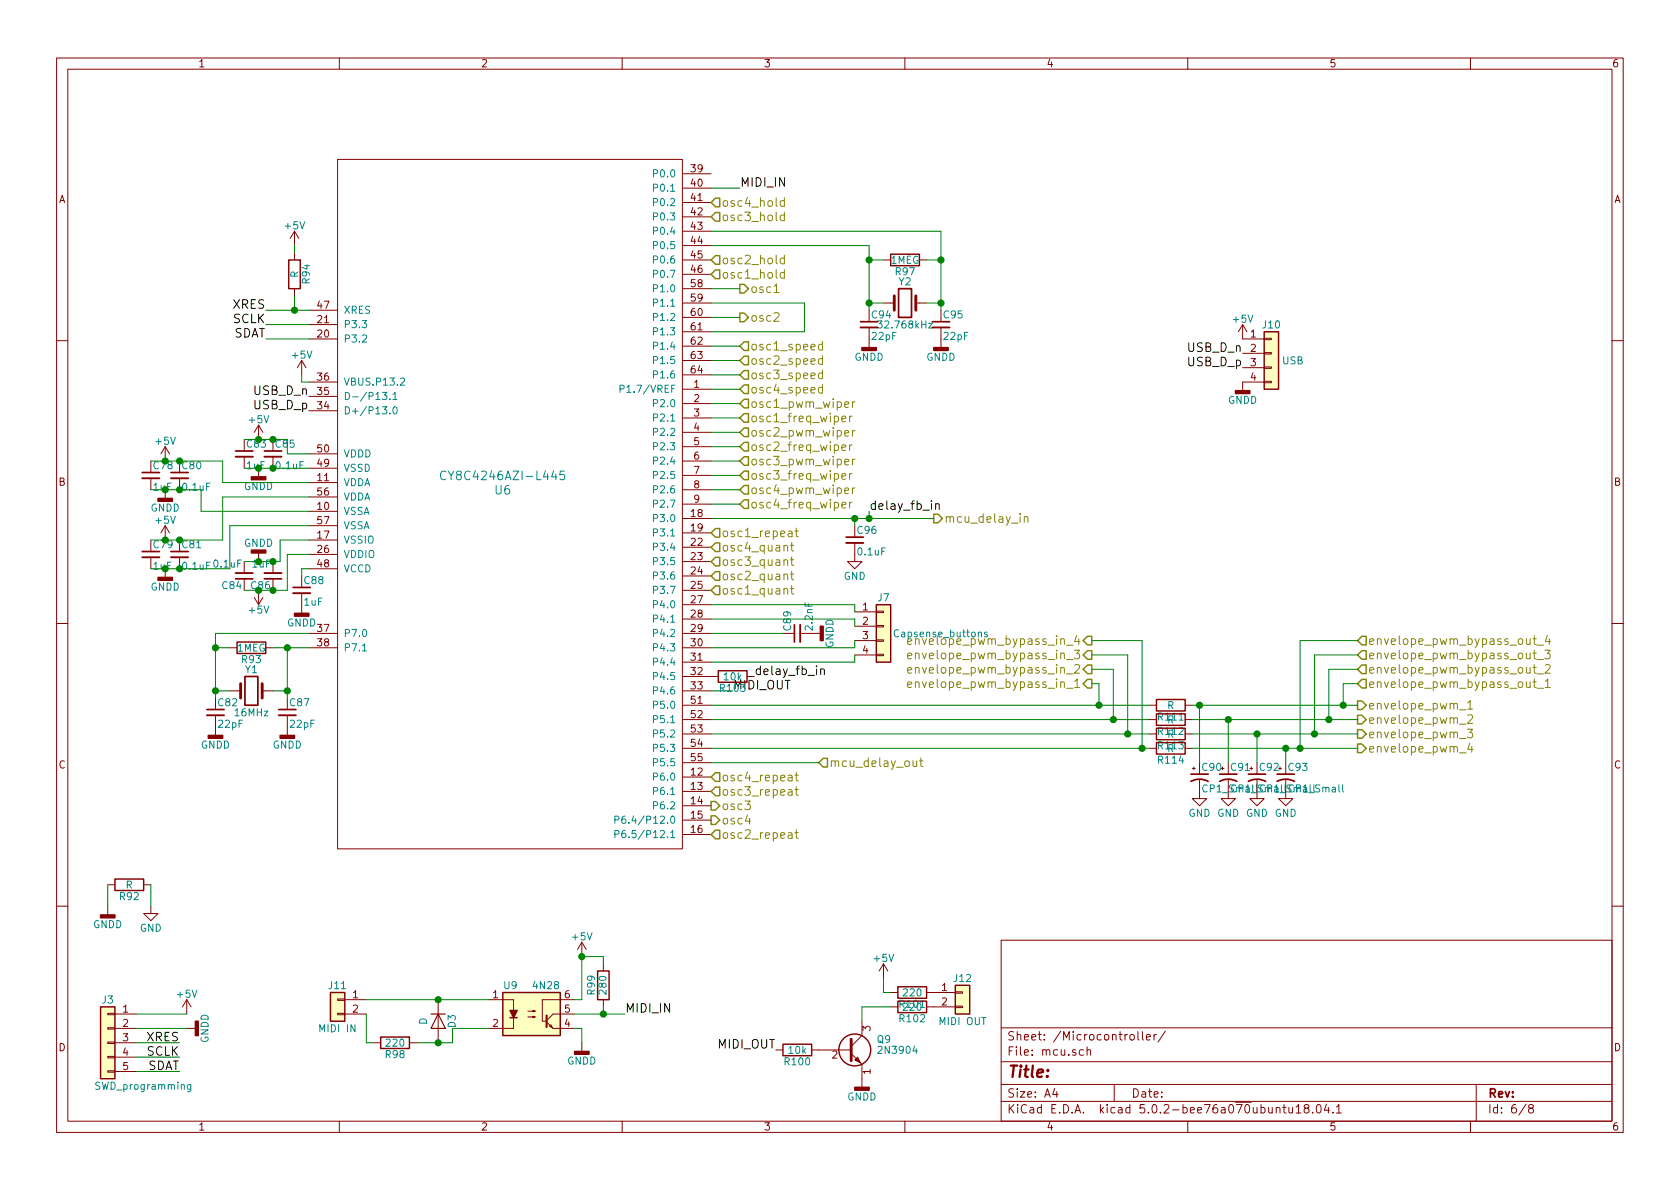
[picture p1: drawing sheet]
EESchema Schematic File Version 2
LIBS:power
LIBS:device
LIBS:switches
LIBS:relays
LIBS:motors
LIBS:transistors
LIBS:conn
LIBS:linear
LIBS:regul
LIBS:74xx
LIBS:cmos4000
LIBS:adc-dac
LIBS:memory
LIBS:xilinx
LIBS:microcontrollers
LIBS:dsp
LIBS:microchip
LIBS:analog_switches
LIBS:motorola
LIBS:texas
LIBS:intel
LIBS:audio
LIBS:interface
LIBS:digital-audio
LIBS:philips
LIBS:display
LIBS:cypress
LIBS:siliconi
LIBS:opto
LIBS:atmel
LIBS:contrib
LIBS:valves
LIBS:dk_Addressable-Specialty
LIBS:dk_Alarms-Buzzers-and-Sirens
LIBS:dk_Automotive-Relays
LIBS:dk_Balun
LIBS:dk_Barrel-Audio-Connectors
LIBS:dk_Battery-Holders-Clips-Contacts
LIBS:dk_Clock-Timing-Clock-Generators-PLLs-Frequency-Synthesizers
LIBS:dk_Clock-Timing-Programmable-Timers-and-Oscillators
LIBS:dk_Clock-Timing-Real-Time-Clocks
LIBS:dk_Coaxial-Connectors-RF
LIBS:dk_Current-Sensors
LIBS:dk_Data-Acquisition-ADCs-DACs-Special-Purpose
LIBS:dk_Data-Acquisition-Analog-to-Digital-Converters-ADC
LIBS:dk_Data-Acquisition-Digital-Potentiometers
LIBS:dk_Data-Acquisition-Digital-to-Analog-Converters-DAC
LIBS:dk_Data-Acquisition-Touch-Screen-Controllers
LIBS:dk_DC-DC-Converters
LIBS:dk_Digital-Isolators
LIBS:dk_Diodes-Bridge-Rectifiers
LIBS:dk_Diodes-Rectifiers-Arrays
LIBS:dk_Diodes-Rectifiers-Single
LIBS:dk_Diodes-Zener-Single
LIBS:dk_Display-Modules-LCD-OLED-Graphic
LIBS:dk_Display-Modules-LED-Character-and-Numeric
LIBS:dk_D-Sub-Connectors
LIBS:dk_Embedded-Microcontrollers
LIBS:dk_Encoders
LIBS:dk_Evaluation-Boards-Sensors
LIBS:dk_Ferrite-Beads-and-Chips
LIBS:dk_Fixed-Inductors
LIBS:dk_Fuses
LIBS:dk_Gas-Sensors
LIBS:dk_Humidity-Moisture-Sensors
LIBS:dk_Image-Sensors-Camera
LIBS:dk_Infrared-UV-Visible-Emitters
LIBS:dk_Inrush-Current-Limiters-ICL
LIBS:dk_Interface-Analog-Switches-Multiplexers-Demultiplexers
LIBS:dk_Interface-Analog-Switches-Special-Purpose
LIBS:dk_Interface-Controllers
LIBS:dk_Interface-Drivers-Receivers-Transceivers
LIBS:dk_Interface-I-O-Expanders
LIBS:dk_Interface-Modules
LIBS:dk_Interface-Sensor-and-Detector-Interfaces
LIBS:dk_Interface-Sensor-Capacitive-Touch
LIBS:dk_Interface-Specialized
LIBS:dk_LED-Indication-Discrete
LIBS:dk_LEDs-Circuit-Board-Indicators-Arrays-Light-Bars-Bar-Graphs
LIBS:dk_Linear-Amplifiers-Audio
LIBS:dk_Linear-Amplifiers-Instrumentation-OP-Amps-Buffer-Amps
LIBS:dk_Linear-Comparators
LIBS:dk_Logic-Buffers-Drivers-Receivers-Transceivers
LIBS:dk_Logic-Flip-Flops
LIBS:dk_Logic-Gates-and-Inverters
LIBS:dk_Logic-Multivibrators
LIBS:dk_Logic-Shift-Registers
LIBS:dk_Logic-Signal-Switches-Multiplexers-Decoders
LIBS:dk_Logic-Translators-Level-Shifters
LIBS:dk_Magnetic-Sensors-Compass-Magnetic-Field-Modules
LIBS:dk_Magnetic-Sensors-Linear-Compass-ICs
LIBS:dk_Magnetic-Sensors-Switches-Solid-State
LIBS:dk_Memory
LIBS:dk_Memory-Connectors-PC-Card-Sockets
LIBS:dk_Microphones
LIBS:dk_Modular-Connectors-Jacks
LIBS:dk_Modular-Connectors-Jacks-With-Magnetics
LIBS:dk_Motion-Sensors-Accelerometers
LIBS:dk_Motion-Sensors-IMUs-Inertial-Measurement-Units
LIBS:dk_Motion-Sensors-Tilt-Switches
LIBS:dk_Navigation-Switches-Joystick
LIBS:dk_Optical-Sensors-Ambient-Light-IR-UV-Sensors
LIBS:dk_Optical-Sensors-Photo-Detectors-Remote-Receiver
LIBS:dk_Optical-Sensors-Photodiodes
LIBS:dk_Optical-Sensors-Phototransistors
LIBS:dk_Optical-Sensors-Reflective-Analog-Output
LIBS:dk_Optoisolators-Logic-Output
LIBS:dk_Optoisolators-Transistor-Photovoltaic-Output
LIBS:dk_Optoisolators-Triac-SCR-Output
LIBS:dk_Oscillators
LIBS:dk_PMIC-AC-DC-Converters-Offline-Switchers
LIBS:dk_PMIC-Battery-Chargers
LIBS:dk_PMIC-Battery-Management
LIBS:dk_PMIC-Current-Regulation-Management
LIBS:dk_PMIC-Full-Half-Bridge-Drivers
LIBS:dk_PMIC-Gate-Drivers
LIBS:dk_PMIC-LED-Drivers
LIBS:dk_PMIC-Motor-Drivers-Controllers
LIBS:dk_PMIC-OR-Controllers-Ideal-Diodes
LIBS:dk_PMIC-Power-Distribution-Switches-Load-Drivers
LIBS:dk_PMIC-Power-Management-Specialized
LIBS:dk_PMIC-RMS-to-DC-Converters
LIBS:dk_PMIC-Supervisors
LIBS:dk_PMIC-Thermal-Management
LIBS:dk_PMIC-V-F-and-F-V-Converters
LIBS:dk_PMIC-Voltage-Reference
LIBS:dk_PMIC-Voltage-Regulators-DC-DC-Switching-Controllers
LIBS:dk_PMIC-Voltage-Regulators-DC-DC-Switching-Regulators
LIBS:dk_PMIC-Voltage-Regulators-Linear
LIBS:dk_PMIC-Voltage-Regulators-Special-Purpose
LIBS:dk_Power-Relays-Over-2-Amps
LIBS:dk_Pressure-Sensors-Transducers
LIBS:dk_Pushbutton-Switches
LIBS:dk_Rectangular-Connectors-Headers-Male-Pins
LIBS:dk_Reed-Relays
LIBS:dk_Resistor-Networks-Arrays
LIBS:dk_RF-Amplifiers
LIBS:dk_RF-Antennas
LIBS:dk_RF-Demodulators
LIBS:dk_RF-Detectors
LIBS:dk_RF-Evaluation-and-Development-Kits-Boards
LIBS:dk_RFID-RF-Access-Monitoring-ICs
LIBS:dk_RF-Receivers
LIBS:dk_RF-Switches
LIBS:dk_RF-Transceiver-ICs
LIBS:dk_RF-Transceiver-Modules
LIBS:dk_RF-Transmitters
LIBS:dk_Rotary-Potentiometers-Rheostats
LIBS:dk_Sensors-Transducers_Accessories
LIBS:dk_Signal-Relays-Up-to-2-Amps
LIBS:dk_Slide-Switches
LIBS:dk_Solid-State-Relays
LIBS:dk_Specialized-ICs
LIBS:dk_Specialized-Sensors
LIBS:dk_Surge-Suppression-ICs
LIBS:dk_Tactile-Switches
LIBS:dk_Temperature-Sensors-Analog-and-Digital-Output
LIBS:dk_Thermal-Cutoffs-Thermal-Fuses
LIBS:dk_Thyristors-DIACs-SIDACs
LIBS:dk_Thyristors-SCRs
LIBS:dk_Thyristors-TRIACs
LIBS:dk_Toggle-Switches
LIBS:dk_Transistors-Bipolar-BJT-Arrays
LIBS:dk_Transistors-Bipolar-BJT-RF
LIBS:dk_Transistors-Bipolar-BJT-Single
LIBS:dk_Transistors-Bipolar-BJT-Single-Pre-Biased
LIBS:dk_Transistors-FETs-MOSFETs-Arrays
LIBS:dk_Transistors-FETs-MOSFETs-RF
LIBS:dk_Transistors-FETs-MOSFETs-Single
LIBS:dk_Transistors-JFETs
LIBS:dk_Trimmer-Potentiometers
LIBS:dk_TVS-Diodes
LIBS:dk_TVS-Mixed-Technology
LIBS:dk_USB-DVI-HDMI-Connectors
LIBS:synth_psoc-cache
LIBS:synth_psoc
EELAYER 25 0
EELAYER END
$Descr A4 11693 8268
encoding utf-8
Sheet 6 8
Title ""
Date ""
Rev ""
Comp ""
Comment1 ""
Comment2 ""
Comment3 ""
Comment4 ""
$EndDescr
Text HLabel 5150 2000 2    60   Output ~ 0
osc1
Text HLabel 5150 2200 2    60   Output ~ 0
osc2
Text HLabel 4950 5600 2    60   Output ~ 0
osc3
Text HLabel 4950 5700 2    60   Output ~ 0
osc4
$Comp
L Conn_01x05 J3
U 1 1
P 750 7250
F 0 "J3" H 750 7550 50  0000 C CNN
F 1 "SWD_programming" H 500 6950 50  0000 C CNN
F 2 "Pin_Headers:Pin_Header_Straight_1x05_Pitch2.54mm" H 750 7250 50  0001 C CNN
F 3 "" H 750 7250 50  0001 C CNN
	1    750  7250
	-1   0    0    -1  
$EndComp
$Comp
L GNDD #PWR085
U 1 1
P 1300 7150
F 0 "#PWR085" H 1300 6900 50  0001 C CNN
F 1 "GNDD" H 1300 7025 50  0000 C CNN
F 2 "" H 1300 7150 50  0001 C CNN
F 3 "" H 1300 7150 50  0001 C CNN
	1    1300 7150
	0    -1   1    0   
$EndComp
Text Label 1250 7250 2    60   ~ 0
XRES
Text Label 1250 7350 2    60   ~ 0
SCLK
Text Label 1250 7450 2    60   ~ 0
SDAT
Text Label 1850 2150 2    60   ~ 0
XRES
Text Label 1850 2250 2    60   ~ 0
SCLK
Text Label 1850 2350 2    60   ~ 0
SDAT
$Comp
L Crystal Y1
U 1 1
P 1750 4800
F 0 "Y1" H 1750 4950 50  0000 C CNN
F 1 "16MHz" H 1750 4650 50  0000 C CNN
F 2 "Crystals:Crystal_SMD_HC49-SD_HandSoldering" H 1750 4800 50  0001 C CNN
F 3 "" H 1750 4800 50  0001 C CNN
	1    1750 4800
	1    0    0    -1  
$EndComp
$Comp
L R R93
U 1 1
P 1750 4500
F 0 "R93" V 1830 4500 50  0000 C CNN
F 1 "1MEG" V 1750 4500 50  0000 C CNN
F 2 "digikey-footprints:0805" V 1680 4500 50  0001 C CNN
F 3 "" H 1750 4500 50  0001 C CNN
	1    1750 4500
	0    1    1    0   
$EndComp
$Comp
L C_Small C87
U 1 1
P 2000 4950
F 0 "C87" H 2010 5020 50  0000 L CNN
F 1 "22pF" H 2010 4870 50  0000 L CNN
F 2 "digikey-footprints:0805" H 2000 4950 50  0001 C CNN
F 3 "" H 2000 4950 50  0001 C CNN
	1    2000 4950
	1    0    0    -1  
$EndComp
$Comp
L C_Small C82
U 1 1
P 1500 4950
F 0 "C82" H 1510 5020 50  0000 L CNN
F 1 "22pF" H 1510 4870 50  0000 L CNN
F 2 "digikey-footprints:0805" H 1500 4950 50  0001 C CNN
F 3 "" H 1500 4950 50  0001 C CNN
	1    1500 4950
	1    0    0    -1  
$EndComp
$Comp
L GNDD #PWR086
U 1 1
P 1500 5050
F 0 "#PWR086" H 1500 4800 50  0001 C CNN
F 1 "GNDD" H 1500 4925 50  0000 C CNN
F 2 "" H 1500 5050 50  0001 C CNN
F 3 "" H 1500 5050 50  0001 C CNN
	1    1500 5050
	1    0    0    -1  
$EndComp
$Comp
L GNDD #PWR087
U 1 1
P 2000 5050
F 0 "#PWR087" H 2000 4800 50  0001 C CNN
F 1 "GNDD" H 2000 4925 50  0000 C CNN
F 2 "" H 2000 5050 50  0001 C CNN
F 3 "" H 2000 5050 50  0001 C CNN
	1    2000 5050
	1    0    0    -1  
$EndComp
$Comp
L CY8C4246AZI-L445 U6
U 1 1
P 3550 3350
F 0 "U6" H 3600 3300 60  0000 C CNN
F 1 "CY8C4246AZI-L445" H 3600 3400 60  0000 C CNN
F 2 "digikey-footprints:LQFP-64_10x10mm" H 3650 3300 60  0001 C CNN
F 3 "" H 3650 3300 60  0000 C CNN
	1    3550 3350
	-1   0    0    -1  
$EndComp
Text HLabel 9450 4900 2    60   Output ~ 0
envelope_pwm_1
Text HLabel 9450 5000 2    60   Output ~ 0
envelope_pwm_2
Text HLabel 9450 5100 2    60   Output ~ 0
envelope_pwm_3
Text HLabel 9450 5200 2    60   Output ~ 0
envelope_pwm_4
$Comp
L GNDD #PWR088
U 1 1
P 1800 3250
F 0 "#PWR088" H 1800 3000 50  0001 C CNN
F 1 "GNDD" H 1800 3125 50  0000 C CNN
F 2 "" H 1800 3250 50  0001 C CNN
F 3 "" H 1800 3250 50  0001 C CNN
	1    1800 3250
	-1   0    0    -1  
$EndComp
$Comp
L GNDD #PWR089
U 1 1
P 750 6300
F 0 "#PWR089" H 750 6050 50  0001 C CNN
F 1 "GNDD" H 750 6175 50  0000 C CNN
F 2 "" H 750 6300 50  0001 C CNN
F 3 "" H 750 6300 50  0001 C CNN
	1    750  6300
	-1   0    0    -1  
$EndComp
$Comp
L GND #PWR090
U 1 1
P 1050 6300
F 0 "#PWR090" H 1050 6050 50  0001 C CNN
F 1 "GND" H 1050 6150 50  0000 C CNN
F 2 "" H 1050 6300 50  0001 C CNN
F 3 "" H 1050 6300 50  0001 C CNN
	1    1050 6300
	1    0    0    -1  
$EndComp
$Comp
L R R92
U 1 1
P 900 6150
F 0 "R92" V 980 6150 50  0000 C CNN
F 1 "R" V 900 6150 50  0000 C CNN
F 2 "digikey-footprints:0805" V 830 6150 50  0001 C CNN
F 3 "" H 900 6150 50  0001 C CNN
	1    900  6150
	0    1    1    0   
$EndComp
$Comp
L R R94
U 1 1
P 2050 1900
F 0 "R94" V 2130 1900 50  0000 C CNN
F 1 "R" V 2050 1900 50  0000 C CNN
F 2 "digikey-footprints:0805" V 1980 1900 50  0001 C CNN
F 3 "" H 2050 1900 50  0001 C CNN
	1    2050 1900
	1    0    0    -1  
$EndComp
$Comp
L C_Small C85
U 1 1
P 1900 3150
F 0 "C85" H 1910 3220 50  0000 L CNN
F 1 "0.1uF" H 1910 3070 50  0000 L CNN
F 2 "digikey-footprints:0805" H 1900 3150 50  0001 C CNN
F 3 "" H 1900 3150 50  0001 C CNN
	1    1900 3150
	1    0    0    -1  
$EndComp
$Comp
L C_Small C83
U 1 1
P 1700 3150
F 0 "C83" H 1710 3220 50  0000 L CNN
F 1 "1uF" H 1710 3070 50  0000 L CNN
F 2 "digikey-footprints:0805" H 1700 3150 50  0001 C CNN
F 3 "" H 1700 3150 50  0001 C CNN
	1    1700 3150
	1    0    0    -1  
$EndComp
$Comp
L C_Small C88
U 1 1
P 2100 4100
F 0 "C88" H 2110 4170 50  0000 L CNN
F 1 "1uF" H 2110 4020 50  0000 L CNN
F 2 "digikey-footprints:0805" H 2100 4100 50  0001 C CNN
F 3 "" H 2100 4100 50  0001 C CNN
	1    2100 4100
	1    0    0    -1  
$EndComp
$Comp
L GNDD #PWR091
U 1 1
P 2100 4200
F 0 "#PWR091" H 2100 3950 50  0001 C CNN
F 1 "GNDD" H 2100 4075 50  0000 C CNN
F 2 "" H 2100 4200 50  0001 C CNN
F 3 "" H 2100 4200 50  0001 C CNN
	1    2100 4200
	-1   0    0    -1  
$EndComp
$Comp
L GNDD #PWR092
U 1 1
P 1150 3950
F 0 "#PWR092" H 1150 3700 50  0001 C CNN
F 1 "GNDD" H 1150 3825 50  0000 C CNN
F 2 "" H 1150 3950 50  0001 C CNN
F 3 "" H 1150 3950 50  0001 C CNN
	1    1150 3950
	-1   0    0    -1  
$EndComp
$Comp
L C_Small C81
U 1 1
P 1250 3850
F 0 "C81" H 1260 3920 50  0000 L CNN
F 1 "0.1uF" H 1260 3770 50  0000 L CNN
F 2 "digikey-footprints:0805" H 1250 3850 50  0001 C CNN
F 3 "" H 1250 3850 50  0001 C CNN
	1    1250 3850
	1    0    0    -1  
$EndComp
$Comp
L C_Small C79
U 1 1
P 1050 3850
F 0 "C79" H 1060 3920 50  0000 L CNN
F 1 "1uF" H 1060 3770 50  0000 L CNN
F 2 "digikey-footprints:0805" H 1050 3850 50  0001 C CNN
F 3 "" H 1050 3850 50  0001 C CNN
	1    1050 3850
	1    0    0    -1  
$EndComp
$Comp
L GNDD #PWR093
U 1 1
P 1150 3400
F 0 "#PWR093" H 1150 3150 50  0001 C CNN
F 1 "GNDD" H 1150 3275 50  0000 C CNN
F 2 "" H 1150 3400 50  0001 C CNN
F 3 "" H 1150 3400 50  0001 C CNN
	1    1150 3400
	-1   0    0    -1  
$EndComp
$Comp
L C_Small C80
U 1 1
P 1250 3300
F 0 "C80" H 1260 3370 50  0000 L CNN
F 1 "0.1uF" H 1260 3220 50  0000 L CNN
F 2 "digikey-footprints:0805" H 1250 3300 50  0001 C CNN
F 3 "" H 1250 3300 50  0001 C CNN
	1    1250 3300
	1    0    0    -1  
$EndComp
$Comp
L C_Small C78
U 1 1
P 1050 3300
F 0 "C78" H 1060 3370 50  0000 L CNN
F 1 "1uF" H 1060 3220 50  0000 L CNN
F 2 "digikey-footprints:0805" H 1050 3300 50  0001 C CNN
F 3 "" H 1050 3300 50  0001 C CNN
	1    1050 3300
	1    0    0    -1  
$EndComp
$Comp
L GNDD #PWR094
U 1 1
P 1800 3900
F 0 "#PWR094" H 1800 3650 50  0001 C CNN
F 1 "GNDD" H 1800 3775 50  0000 C CNN
F 2 "" H 1800 3900 50  0001 C CNN
F 3 "" H 1800 3900 50  0001 C CNN
	1    1800 3900
	1    0    0    1   
$EndComp
$Comp
L C_Small C84
U 1 1
P 1700 4000
F 0 "C84" H 1710 4070 50  0000 L CNN
F 1 "0.1uF" H 1710 3920 50  0000 L CNN
F 2 "digikey-footprints:0805" H 1700 4000 50  0001 C CNN
F 3 "" H 1700 4000 50  0001 C CNN
	1    1700 4000
	-1   0    0    1   
$EndComp
$Comp
L C_Small C86
U 1 1
P 1900 4000
F 0 "C86" H 1910 4070 50  0000 L CNN
F 1 "1uF" H 1910 3920 50  0000 L CNN
F 2 "digikey-footprints:0805" H 1900 4000 50  0001 C CNN
F 3 "" H 1900 4000 50  0001 C CNN
	1    1900 4000
	-1   0    0    1   
$EndComp
$Comp
L C_Small C89
U 1 1
P 5550 4400
F 0 "C89" H 5560 4470 50  0000 L CNN
F 1 "2.2nF" H 5560 4320 50  0000 L CNN
F 2 "digikey-footprints:0805" H 5550 4400 50  0001 C CNN
F 3 "" H 5550 4400 50  0001 C CNN
	1    5550 4400
	0    -1   -1   0   
$EndComp
$Comp
L GNDD #PWR095
U 1 1
P 5650 4400
F 0 "#PWR095" H 5650 4150 50  0001 C CNN
F 1 "GNDD" H 5650 4275 50  0000 C CNN
F 2 "" H 5650 4400 50  0001 C CNN
F 3 "" H 5650 4400 50  0001 C CNN
	1    5650 4400
	0    -1   1    0   
$EndComp
$Comp
L +5V #PWR096
U 1 1
P 2050 1700
F 0 "#PWR096" H 2050 1550 50  0001 C CNN
F 1 "+5V" H 2050 1840 50  0000 C CNN
F 2 "" H 2050 1700 50  0001 C CNN
F 3 "" H 2050 1700 50  0001 C CNN
	1    2050 1700
	1    0    0    -1  
$EndComp
$Comp
L +5V #PWR097
U 1 1
P 1150 3200
F 0 "#PWR097" H 1150 3050 50  0001 C CNN
F 1 "+5V" H 1150 3340 50  0000 C CNN
F 2 "" H 1150 3200 50  0001 C CNN
F 3 "" H 1150 3200 50  0001 C CNN
	1    1150 3200
	1    0    0    -1  
$EndComp
$Comp
L +5V #PWR098
U 1 1
P 1800 3050
F 0 "#PWR098" H 1800 2900 50  0001 C CNN
F 1 "+5V" H 1800 3190 50  0000 C CNN
F 2 "" H 1800 3050 50  0001 C CNN
F 3 "" H 1800 3050 50  0001 C CNN
	1    1800 3050
	1    0    0    -1  
$EndComp
$Comp
L +5V #PWR099
U 1 1
P 1150 3750
F 0 "#PWR099" H 1150 3600 50  0001 C CNN
F 1 "+5V" H 1150 3890 50  0000 C CNN
F 2 "" H 1150 3750 50  0001 C CNN
F 3 "" H 1150 3750 50  0001 C CNN
	1    1150 3750
	1    0    0    -1  
$EndComp
$Comp
L +5V #PWR0100
U 1 1
P 1800 4100
F 0 "#PWR0100" H 1800 3950 50  0001 C CNN
F 1 "+5V" H 1800 4240 50  0000 C CNN
F 2 "" H 1800 4100 50  0001 C CNN
F 3 "" H 1800 4100 50  0001 C CNN
	1    1800 4100
	-1   0    0    1   
$EndComp
$Comp
L +5V #PWR0101
U 1 1
P 1300 7050
F 0 "#PWR0101" H 1300 6900 50  0001 C CNN
F 1 "+5V" H 1300 7190 50  0000 C CNN
F 2 "" H 1300 7050 50  0001 C CNN
F 3 "" H 1300 7050 50  0001 C CNN
	1    1300 7050
	1    0    0    -1  
$EndComp
$Comp
L R R111
U 1 1
P 8150 4900
F 0 "R111" V 8230 4900 50  0000 C CNN
F 1 "R" V 8150 4900 50  0000 C CNN
F 2 "digikey-footprints:0805" V 8080 4900 50  0001 C CNN
F 3 "" H 8150 4900 50  0001 C CNN
	1    8150 4900
	0    1    1    0   
$EndComp
$Comp
L R R112
U 1 1
P 8150 5000
F 0 "R112" V 8230 5000 50  0000 C CNN
F 1 "R" V 8150 5000 50  0000 C CNN
F 2 "digikey-footprints:0805" V 8080 5000 50  0001 C CNN
F 3 "" H 8150 5000 50  0001 C CNN
	1    8150 5000
	0    1    1    0   
$EndComp
$Comp
L R R113
U 1 1
P 8150 5100
F 0 "R113" V 8230 5100 50  0000 C CNN
F 1 "R" V 8150 5100 50  0000 C CNN
F 2 "digikey-footprints:0805" V 8080 5100 50  0001 C CNN
F 3 "" H 8150 5100 50  0001 C CNN
	1    8150 5100
	0    1    1    0   
$EndComp
$Comp
L R R114
U 1 1
P 8150 5200
F 0 "R114" V 8230 5200 50  0000 C CNN
F 1 "R" V 8150 5200 50  0000 C CNN
F 2 "digikey-footprints:0805" V 8080 5200 50  0001 C CNN
F 3 "" H 8150 5200 50  0001 C CNN
	1    8150 5200
	0    1    1    0   
$EndComp
$Comp
L CP1_Small C90
U 1 1
P 8350 5400
F 0 "C90" H 8360 5470 50  0000 L CNN
F 1 "CP1_Small" H 8360 5320 50  0000 L CNN
F 2 "Capacitors_SMD:CP_Elec_5x5.7" H 8350 5400 50  0001 C CNN
F 3 "" H 8350 5400 50  0001 C CNN
	1    8350 5400
	1    0    0    -1  
$EndComp
$Comp
L CP1_Small C91
U 1 1
P 8550 5400
F 0 "C91" H 8560 5470 50  0000 L CNN
F 1 "CP1_Small" H 8560 5320 50  0000 L CNN
F 2 "Capacitors_SMD:CP_Elec_5x5.7" H 8550 5400 50  0001 C CNN
F 3 "" H 8550 5400 50  0001 C CNN
	1    8550 5400
	1    0    0    -1  
$EndComp
$Comp
L CP1_Small C92
U 1 1
P 8750 5400
F 0 "C92" H 8760 5470 50  0000 L CNN
F 1 "CP1_Small" H 8760 5320 50  0000 L CNN
F 2 "Capacitors_SMD:CP_Elec_5x5.7" H 8750 5400 50  0001 C CNN
F 3 "" H 8750 5400 50  0001 C CNN
	1    8750 5400
	1    0    0    -1  
$EndComp
$Comp
L CP1_Small C93
U 1 1
P 8950 5400
F 0 "C93" H 8960 5470 50  0000 L CNN
F 1 "CP1_Small" H 8960 5320 50  0000 L CNN
F 2 "Capacitors_SMD:CP_Elec_5x5.7" H 8950 5400 50  0001 C CNN
F 3 "" H 8950 5400 50  0001 C CNN
	1    8950 5400
	1    0    0    -1  
$EndComp
$Comp
L GND #PWR0102
U 1 1
P 8350 5500
F 0 "#PWR0102" H 8350 5250 50  0001 C CNN
F 1 "GND" H 8350 5350 50  0000 C CNN
F 2 "" H 8350 5500 50  0001 C CNN
F 3 "" H 8350 5500 50  0001 C CNN
	1    8350 5500
	1    0    0    -1  
$EndComp
$Comp
L GND #PWR0103
U 1 1
P 8550 5500
F 0 "#PWR0103" H 8550 5250 50  0001 C CNN
F 1 "GND" H 8550 5350 50  0000 C CNN
F 2 "" H 8550 5500 50  0001 C CNN
F 3 "" H 8550 5500 50  0001 C CNN
	1    8550 5500
	1    0    0    -1  
$EndComp
$Comp
L GND #PWR0104
U 1 1
P 8750 5500
F 0 "#PWR0104" H 8750 5250 50  0001 C CNN
F 1 "GND" H 8750 5350 50  0000 C CNN
F 2 "" H 8750 5500 50  0001 C CNN
F 3 "" H 8750 5500 50  0001 C CNN
	1    8750 5500
	1    0    0    -1  
$EndComp
$Comp
L GND #PWR0105
U 1 1
P 8950 5500
F 0 "#PWR0105" H 8950 5250 50  0001 C CNN
F 1 "GND" H 8950 5350 50  0000 C CNN
F 2 "" H 8950 5500 50  0001 C CNN
F 3 "" H 8950 5500 50  0001 C CNN
	1    8950 5500
	1    0    0    -1  
$EndComp
Text HLabel 5150 2900 2    60   Input ~ 0
osc1_freq_wiper
Text HLabel 5150 2800 2    60   Input ~ 0
osc1_pwm_wiper
Text HLabel 5150 3100 2    60   Input ~ 0
osc2_freq_wiper
Text HLabel 5150 3000 2    60   Input ~ 0
osc2_pwm_wiper
Text HLabel 5150 3300 2    60   Input ~ 0
osc3_freq_wiper
Text HLabel 5150 3200 2    60   Input ~ 0
osc3_pwm_wiper
Text HLabel 5150 3500 2    60   Input ~ 0
osc4_freq_wiper
Text HLabel 5150 3400 2    60   Input ~ 0
osc4_pwm_wiper
Text HLabel 5150 2400 2    60   Input ~ 0
osc1_speed
Text HLabel 5150 2500 2    60   Input ~ 0
osc2_speed
Text HLabel 5150 2600 2    60   Input ~ 0
osc3_speed
Text HLabel 5150 2700 2    60   Input ~ 0
osc4_speed
Text HLabel 4950 3700 2    60   Input ~ 0
osc1_repeat
Text HLabel 4950 5800 2    60   Input ~ 0
osc2_repeat
Text HLabel 4950 5500 2    60   Input ~ 0
osc3_repeat
Text HLabel 4950 5400 2    60   Input ~ 0
osc4_repeat
Text HLabel 7600 4750 0    60   Output ~ 0
envelope_pwm_bypass_in_1
Text HLabel 7600 4650 0    60   Output ~ 0
envelope_pwm_bypass_in_2
Text HLabel 7600 4550 0    60   Output ~ 0
envelope_pwm_bypass_in_3
Text HLabel 7600 4450 0    60   Output ~ 0
envelope_pwm_bypass_in_4
Text HLabel 9450 4750 2    60   Input ~ 0
envelope_pwm_bypass_out_1
Text HLabel 9450 4650 2    60   Input ~ 0
envelope_pwm_bypass_out_2
Text HLabel 9450 4550 2    60   Input ~ 0
envelope_pwm_bypass_out_3
Text HLabel 9450 4450 2    60   Input ~ 0
envelope_pwm_bypass_out_4
$Comp
L Conn_01x04 J7
U 1 1
P 6150 4350
F 0 "J7" H 6150 4550 50  0000 C CNN
F 1 "Capsense_buttons" H 6550 4300 50  0000 C CNN
F 2 "Pin_Headers:Pin_Header_Straight_1x04_Pitch2.00mm" H 6150 4350 50  0001 C CNN
F 3 "" H 6150 4350 50  0001 C CNN
	1    6150 4350
	1    0    0    -1  
$EndComp
Text HLabel 6500 3600 2    60   Output ~ 0
mcu_delay_in
Text HLabel 5700 5300 2    60   Input ~ 0
mcu_delay_out
Text HLabel 4950 4100 2    60   Input ~ 0
osc1_quant
Text HLabel 4950 4000 2    60   Input ~ 0
osc2_quant
Text HLabel 4950 3900 2    60   Input ~ 0
osc3_quant
Text HLabel 4950 3800 2    60   Input ~ 0
osc4_quant
Text Label 2150 2850 2    60   ~ 0
USB_D_p
Text Label 2150 2750 2    60   ~ 0
USB_D_n
$Comp
L +5V #PWR0106
U 1 1
P 2100 2600
F 0 "#PWR0106" H 2100 2450 50  0001 C CNN
F 1 "+5V" H 2100 2740 50  0000 C CNN
F 2 "" H 2100 2600 50  0001 C CNN
F 3 "" H 2100 2600 50  0001 C CNN
	1    2100 2600
	1    0    0    -1  
$EndComp
$Comp
L Crystal Y2
U 1 1
P 6300 2100
F 0 "Y2" H 6300 2250 50  0000 C CNN
F 1 "32.768kHz" H 6300 1950 50  0000 C CNN
F 2 "digikey-footprints:1206" H 6300 2100 50  0001 C CNN
F 3 "" H 6300 2100 50  0001 C CNN
	1    6300 2100
	1    0    0    -1  
$EndComp
$Comp
L R R97
U 1 1
P 6300 1800
F 0 "R97" V 6380 1800 50  0000 C CNN
F 1 "1MEG" V 6300 1800 50  0000 C CNN
F 2 "digikey-footprints:0805" V 6230 1800 50  0001 C CNN
F 3 "" H 6300 1800 50  0001 C CNN
	1    6300 1800
	0    1    1    0   
$EndComp
$Comp
L C_Small C95
U 1 1
P 6550 2250
F 0 "C95" H 6560 2320 50  0000 L CNN
F 1 "22pF" H 6560 2170 50  0000 L CNN
F 2 "digikey-footprints:0805" H 6550 2250 50  0001 C CNN
F 3 "" H 6550 2250 50  0001 C CNN
	1    6550 2250
	1    0    0    -1  
$EndComp
$Comp
L C_Small C94
U 1 1
P 6050 2250
F 0 "C94" H 6060 2320 50  0000 L CNN
F 1 "22pF" H 6060 2170 50  0000 L CNN
F 2 "digikey-footprints:0805" H 6050 2250 50  0001 C CNN
F 3 "" H 6050 2250 50  0001 C CNN
	1    6050 2250
	1    0    0    -1  
$EndComp
$Comp
L GNDD #PWR0107
U 1 1
P 6050 2350
F 0 "#PWR0107" H 6050 2100 50  0001 C CNN
F 1 "GNDD" H 6050 2225 50  0000 C CNN
F 2 "" H 6050 2350 50  0001 C CNN
F 3 "" H 6050 2350 50  0001 C CNN
	1    6050 2350
	1    0    0    -1  
$EndComp
$Comp
L GNDD #PWR0108
U 1 1
P 6550 2350
F 0 "#PWR0108" H 6550 2100 50  0001 C CNN
F 1 "GNDD" H 6550 2225 50  0000 C CNN
F 2 "" H 6550 2350 50  0001 C CNN
F 3 "" H 6550 2350 50  0001 C CNN
	1    6550 2350
	1    0    0    -1  
$EndComp
Wire Wire Line
	950  7250 1250 7250
Wire Wire Line
	1300 7150 950  7150
Wire Wire Line
	1300 7050 950  7050
Wire Wire Line
	950  7350 1250 7350
Wire Wire Line
	950  7450 1250 7450
Wire Wire Line
	1850 2150 2150 2150
Wire Wire Line
	1850 2250 2150 2250
Wire Wire Line
	2150 2350 1850 2350
Wire Wire Line
	1500 4400 1500 4850
Wire Wire Line
	1500 4400 2150 4400
Wire Wire Line
	2000 4500 2000 4850
Wire Wire Line
	1900 4500 2150 4500
Connection ~ 2000 4500
Wire Wire Line
	1600 4500 1500 4500
Connection ~ 1500 4500
Wire Wire Line
	1600 4800 1500 4800
Connection ~ 1500 4800
Wire Wire Line
	1900 4800 2000 4800
Connection ~ 2000 4800
Wire Wire Line
	5150 3000 4950 3000
Wire Wire Line
	5150 2800 4950 2800
Wire Wire Line
	5150 2700 4950 2700
Wire Wire Line
	5150 2500 4950 2500
Wire Wire Line
	5150 2400 4950 2400
Wire Wire Line
	5150 3500 4950 3500
Wire Wire Line
	5150 3400 4950 3400
Wire Wire Line
	5150 3300 4950 3300
Wire Wire Line
	5150 3200 4950 3200
Wire Wire Line
	5150 3100 4950 3100
Wire Wire Line
	5150 2900 4950 2900
Wire Wire Line
	5150 2600 4950 2600
Wire Wire Line
	4950 4900 8000 4900
Wire Wire Line
	4950 5000 8000 5000
Wire Wire Line
	4950 5100 8000 5100
Wire Wire Line
	4950 5200 8000 5200
Wire Wire Line
	750  6150 750  6300
Wire Wire Line
	1050 6150 1050 6300
Wire Wire Line
	2050 2050 2050 2150
Connection ~ 2050 2150
Wire Wire Line
	2050 1700 2050 1750
Wire Wire Line
	2100 4000 2100 3950
Wire Wire Line
	2100 3950 2150 3950
Wire Wire Line
	1700 3050 2000 3050
Connection ~ 1800 3050
Wire Wire Line
	1700 3250 2150 3250
Connection ~ 1800 3250
Connection ~ 1150 3750
Connection ~ 1150 3950
Connection ~ 1900 3250
Wire Wire Line
	2150 3150 2000 3150
Wire Wire Line
	2000 3150 2000 3050
Connection ~ 1900 3050
Connection ~ 1150 3200
Connection ~ 1150 3400
Connection ~ 1250 3200
Connection ~ 1250 3400
Wire Wire Line
	1700 4100 2000 4100
Connection ~ 1800 4100
Wire Wire Line
	1700 3900 1950 3900
Connection ~ 1800 3900
Wire Wire Line
	2150 3750 1950 3750
Wire Wire Line
	1950 3750 1950 3900
Connection ~ 1900 3900
Wire Wire Line
	2000 4100 2000 3850
Wire Wire Line
	2000 3850 2150 3850
Connection ~ 1900 4100
Connection ~ 1250 3750
Connection ~ 1250 3950
Wire Wire Line
	1050 3200 1550 3200
Wire Wire Line
	1050 3400 1400 3400
Wire Wire Line
	1550 3200 1550 3350
Wire Wire Line
	1550 3350 2150 3350
Wire Wire Line
	2150 3450 1550 3450
Wire Wire Line
	1550 3450 1550 3750
Wire Wire Line
	1550 3750 1050 3750
Wire Wire Line
	1400 3400 1400 3550
Wire Wire Line
	1400 3550 2150 3550
Wire Wire Line
	2150 3650 1600 3650
Wire Wire Line
	1600 3650 1600 3950
Wire Wire Line
	1600 3950 1050 3950
Wire Wire Line
	4950 4400 5450 4400
Wire Wire Line
	8300 4900 9450 4900
Wire Wire Line
	8300 5000 9450 5000
Wire Wire Line
	8300 5100 9450 5100
Wire Wire Line
	8300 5200 9450 5200
Wire Wire Line
	8350 5300 8350 4900
Connection ~ 8350 4900
Wire Wire Line
	8550 5300 8550 5000
Connection ~ 8550 5000
Wire Wire Line
	8750 5300 8750 5100
Connection ~ 8750 5100
Wire Wire Line
	8950 5300 8950 5200
Connection ~ 8950 5200
Wire Wire Line
	7600 4750 7650 4750
Wire Wire Line
	7650 4750 7650 4900
Connection ~ 7650 4900
Wire Wire Line
	7600 4650 7750 4650
Wire Wire Line
	7750 4650 7750 5000
Connection ~ 7750 5000
Wire Wire Line
	7600 4550 7850 4550
Wire Wire Line
	7850 4550 7850 5100
Connection ~ 7850 5100
Wire Wire Line
	7600 4450 7950 4450
Wire Wire Line
	7950 4450 7950 5200
Connection ~ 7950 5200
Wire Wire Line
	9450 4750 9350 4750
Wire Wire Line
	9350 4750 9350 4900
Connection ~ 9350 4900
Wire Wire Line
	9450 4650 9250 4650
Wire Wire Line
	9250 4650 9250 5000
Connection ~ 9250 5000
Wire Wire Line
	9450 4550 9150 4550
Wire Wire Line
	9150 4550 9150 5100
Connection ~ 9150 5100
Wire Wire Line
	9450 4450 9050 4450
Wire Wire Line
	9050 4450 9050 5200
Connection ~ 9050 5200
Wire Wire Line
	5150 2000 4950 2000
Wire Wire Line
	5150 2200 4950 2200
Wire Wire Line
	4950 2100 5600 2100
Wire Wire Line
	5600 2100 5600 2300
Wire Wire Line
	5600 2300 4950 2300
Wire Wire Line
	5950 4250 5950 4200
Wire Wire Line
	5950 4200 4950 4200
Wire Wire Line
	4950 4300 5950 4300
Wire Wire Line
	5950 4300 5950 4350
Wire Wire Line
	5950 4550 5950 4600
Wire Wire Line
	5950 4600 4950 4600
Wire Wire Line
	4950 4500 5950 4500
Wire Wire Line
	5950 4500 5950 4450
Wire Wire Line
	2100 2600 2100 2650
Wire Wire Line
	2100 2650 2150 2650
Wire Wire Line
	6150 1800 6050 1800
Connection ~ 6050 1800
Wire Wire Line
	6050 2100 6150 2100
Connection ~ 6050 2100
Wire Wire Line
	6550 2100 6450 2100
Connection ~ 6550 2100
Wire Wire Line
	4950 1700 6050 1700
Wire Wire Line
	6050 1700 6050 2150
Wire Wire Line
	4950 1600 6550 1600
Wire Wire Line
	6550 1600 6550 2150
Wire Wire Line
	6450 1800 6550 1800
Connection ~ 6550 1800
Text HLabel 4950 1900 2    60   Input ~ 0
osc1_hold
Text HLabel 4950 1800 2    60   Input ~ 0
osc2_hold
Text HLabel 4950 1500 2    60   Input ~ 0
osc3_hold
Text HLabel 4950 1400 2    60   Input ~ 0
osc4_hold
$Comp
L Conn_01x04 J10
U 1 1
P 8850 2450
F 0 "J10" H 8850 2650 50  0000 C CNN
F 1 "USB" H 9000 2400 50  0000 C CNN
F 2 "Pin_Headers:Pin_Header_Straight_1x04_Pitch2.00mm" H 8850 2450 50  0001 C CNN
F 3 "" H 8850 2450 50  0001 C CNN
	1    8850 2450
	1    0    0    -1  
$EndComp
Text Label 8650 2550 2    60   ~ 0
USB_D_p
Text Label 8650 2450 2    60   ~ 0
USB_D_n
$Comp
L GNDD #PWR0109
U 1 1
P 8650 2650
F 0 "#PWR0109" H 8650 2400 50  0001 C CNN
F 1 "GNDD" H 8650 2525 50  0000 C CNN
F 2 "" H 8650 2650 50  0001 C CNN
F 3 "" H 8650 2650 50  0001 C CNN
	1    8650 2650
	1    0    0    -1  
$EndComp
$Comp
L +5V #PWR0110
U 1 1
P 8650 2350
F 0 "#PWR0110" H 8650 2200 50  0001 C CNN
F 1 "+5V" H 8650 2490 50  0000 C CNN
F 2 "" H 8650 2350 50  0001 C CNN
F 3 "" H 8650 2350 50  0001 C CNN
	1    8650 2350
	1    0    0    -1  
$EndComp
$Comp
L Conn_01x02 J11
U 1 1
P 2350 6950
F 0 "J11" H 2350 7050 50  0000 C CNN
F 1 "MIDI IN" H 2350 6750 50  0000 C CNN
F 2 "Pin_Headers:Pin_Header_Straight_1x02_Pitch2.00mm" H 2350 6950 50  0001 C CNN
F 3 "" H 2350 6950 50  0001 C CNN
	1    2350 6950
	-1   0    0    -1  
$EndComp
$Comp
L D D3
U 1 1
P 3050 7100
F 0 "D3" H 3050 7200 50  0000 C CNN
F 1 "D" H 3050 7000 50  0000 C CNN
F 2 "digikey-footprints:SOT-23-3" H 3050 7100 50  0001 C CNN
F 3 "" H 3050 7100 50  0001 C CNN
	1    3050 7100
	0    1    1    0   
$EndComp
Wire Wire Line
	2900 7250 3150 7250
Wire Wire Line
	3150 7250 3150 7150
Wire Wire Line
	2550 7050 2550 7250
Connection ~ 3050 7250
$Comp
L R R98
U 1 1
P 2750 7250
F 0 "R98" V 2830 7250 50  0000 C CNN
F 1 "220" V 2750 7250 50  0000 C CNN
F 2 "digikey-footprints:0805" V 2680 7250 50  0001 C CNN
F 3 "" H 2750 7250 50  0001 C CNN
	1    2750 7250
	0    1    1    0   
$EndComp
Wire Wire Line
	2550 7250 2600 7250
$Comp
L 4N28 U9
U 1 1
P 3700 7050
F 0 "U9" H 3500 7250 50  0000 L CNN
F 1 "4N28" H 3700 7250 50  0000 L CNN
F 2 "digikey-footprints:DIP-8_W7.62mm" H 3500 6850 50  0001 L CIN
F 3 "" H 3700 7050 50  0001 L CNN
	1    3700 7050
	1    0    0    -1  
$EndComp
Wire Wire Line
	3150 7150 3400 7150
$Comp
L +5V #PWR0111
U 1 1
P 4050 6650
F 0 "#PWR0111" H 4050 6500 50  0001 C CNN
F 1 "+5V" H 4050 6790 50  0000 C CNN
F 2 "" H 4050 6650 50  0001 C CNN
F 3 "" H 4050 6650 50  0001 C CNN
	1    4050 6650
	1    0    0    -1  
$EndComp
Wire Wire Line
	4050 6650 4200 6650
Wire Wire Line
	4050 6650 4050 6950
Wire Wire Line
	4050 6950 4000 6950
$Comp
L GNDD #PWR0112
U 1 1
P 4050 7250
F 0 "#PWR0112" H 4050 7000 50  0001 C CNN
F 1 "GNDD" H 4050 7125 50  0000 C CNN
F 2 "" H 4050 7250 50  0001 C CNN
F 3 "" H 4050 7250 50  0001 C CNN
	1    4050 7250
	1    0    0    -1  
$EndComp
Wire Wire Line
	4050 7250 4050 7150
Wire Wire Line
	4050 7150 4000 7150
Text Label 5150 1300 0    60   ~ 0
MIDI_IN
Wire Wire Line
	5150 1300 4950 1300
Text Label 4350 7050 0    60   ~ 0
MIDI_IN
Wire Wire Line
	4000 7050 4350 7050
Text Label 5100 4800 0    60   ~ 0
MIDI_OUT
$Comp
L R R99
U 1 1
P 4200 6850
F 0 "R99" V 4280 6850 50  0000 C CNN
F 1 "280" V 4200 6850 50  0000 C CNN
F 2 "digikey-footprints:0805" V 4130 6850 50  0001 C CNN
F 3 "" H 4200 6850 50  0001 C CNN
	1    4200 6850
	-1   0    0    1   
$EndComp
Wire Wire Line
	4200 6650 4200 6700
Connection ~ 4050 6650
Wire Wire Line
	4200 7000 4200 7050
Connection ~ 4200 7050
$Comp
L Conn_01x02 J12
U 1 1
P 6700 6900
F 0 "J12" H 6700 7000 50  0000 C CNN
F 1 "MIDI OUT" H 6700 6700 50  0000 C CNN
F 2 "Pin_Headers:Pin_Header_Straight_1x02_Pitch2.00mm" H 6700 6900 50  0001 C CNN
F 3 "" H 6700 6900 50  0001 C CNN
	1    6700 6900
	1    0    0    -1  
$EndComp
$Comp
L R R101
U 1 1
P 6350 6900
F 0 "R101" V 6430 6900 50  0000 C CNN
F 1 "220" V 6350 6900 50  0000 C CNN
F 2 "digikey-footprints:0805" V 6280 6900 50  0001 C CNN
F 3 "" H 6350 6900 50  0001 C CNN
	1    6350 6900
	0    1    1    0   
$EndComp
$Comp
L R R102
U 1 1
P 6350 7000
F 0 "R102" V 6430 7000 50  0000 C CNN
F 1 "220" V 6350 7000 50  0000 C CNN
F 2 "digikey-footprints:0805" V 6280 7000 50  0001 C CNN
F 3 "" H 6350 7000 50  0001 C CNN
	1    6350 7000
	0    1    1    0   
$EndComp
Text Label 5400 7300 2    60   ~ 0
MIDI_OUT
$Comp
L +5V #PWR0113
U 1 1
P 6150 6800
F 0 "#PWR0113" H 6150 6650 50  0001 C CNN
F 1 "+5V" H 6150 6940 50  0000 C CNN
F 2 "" H 6150 6800 50  0001 C CNN
F 3 "" H 6150 6800 50  0001 C CNN
	1    6150 6800
	1    0    0    -1  
$EndComp
Wire Wire Line
	6150 6800 6150 6900
Wire Wire Line
	6150 6900 6200 6900
$Comp
L 2N3904 Q9
U 1 1
P 5900 7300
F 0 "Q9" H 6100 7375 50  0000 L CNN
F 1 "2N3904" H 6100 7300 50  0000 L CNN
F 2 "digikey-footprints:SOT-23-3" H 6100 7225 50  0001 L CIN
F 3 "" H 5900 7300 50  0001 L CNN
	1    5900 7300
	1    0    0    -1  
$EndComp
$Comp
L R R100
U 1 1
P 5550 7300
F 0 "R100" V 5630 7300 50  0000 C CNN
F 1 "10k" V 5550 7300 50  0000 C CNN
F 2 "digikey-footprints:0805" V 5480 7300 50  0001 C CNN
F 3 "" H 5550 7300 50  0001 C CNN
	1    5550 7300
	0    1    1    0   
$EndComp
Wire Wire Line
	6000 7100 6000 7000
$Comp
L GNDD #PWR0114
U 1 1
P 6000 7500
F 0 "#PWR0114" H 6000 7250 50  0001 C CNN
F 1 "GNDD" H 6000 7375 50  0000 C CNN
F 2 "" H 6000 7500 50  0001 C CNN
F 3 "" H 6000 7500 50  0001 C CNN
	1    6000 7500
	1    0    0    -1  
$EndComp
Wire Wire Line
	6000 7000 6200 7000
Wire Wire Line
	2550 6950 3400 6950
Connection ~ 3050 6950
Wire Wire Line
	5100 4800 4950 4800
$Comp
L R R103
U 1 1
P 5100 4700
F 0 "R103" V 5180 4700 50  0000 C CNN
F 1 "10k" V 5100 4700 50  0000 C CNN
F 2 "digikey-footprints:0805" V 5030 4700 50  0001 C CNN
F 3 "" H 5100 4700 50  0001 C CNN
	1    5100 4700
	0    1    1    0   
$EndComp
Wire Wire Line
	4950 3600 6500 3600
$Comp
L C_Small C96
U 1 1
P 5950 3750
F 0 "C96" H 5960 3820 50  0000 L CNN
F 1 "0.1uF" H 5960 3670 50  0000 L CNN
F 2 "digikey-footprints:0805" H 5950 3750 50  0001 C CNN
F 3 "" H 5950 3750 50  0001 C CNN
	1    5950 3750
	1    0    0    -1  
$EndComp
Wire Wire Line
	5950 3650 5950 3600
Connection ~ 5950 3600
$Comp
L GND #PWR0115
U 1 1
P 5950 3850
F 0 "#PWR0115" H 5950 3600 50  0001 C CNN
F 1 "GND" H 5950 3700 50  0000 C CNN
F 2 "" H 5950 3850 50  0001 C CNN
F 3 "" H 5950 3850 50  0001 C CNN
	1    5950 3850
	1    0    0    -1  
$EndComp
Wire Wire Line
	4950 5300 5700 5300
Text Label 6050 3550 0    60   ~ 0
delay_fb_in
Text Label 5250 4700 0    60   ~ 0
delay_fb_in
Wire Wire Line
	6050 3550 6050 3600
Connection ~ 6050 3600
$EndSCHEMATC
